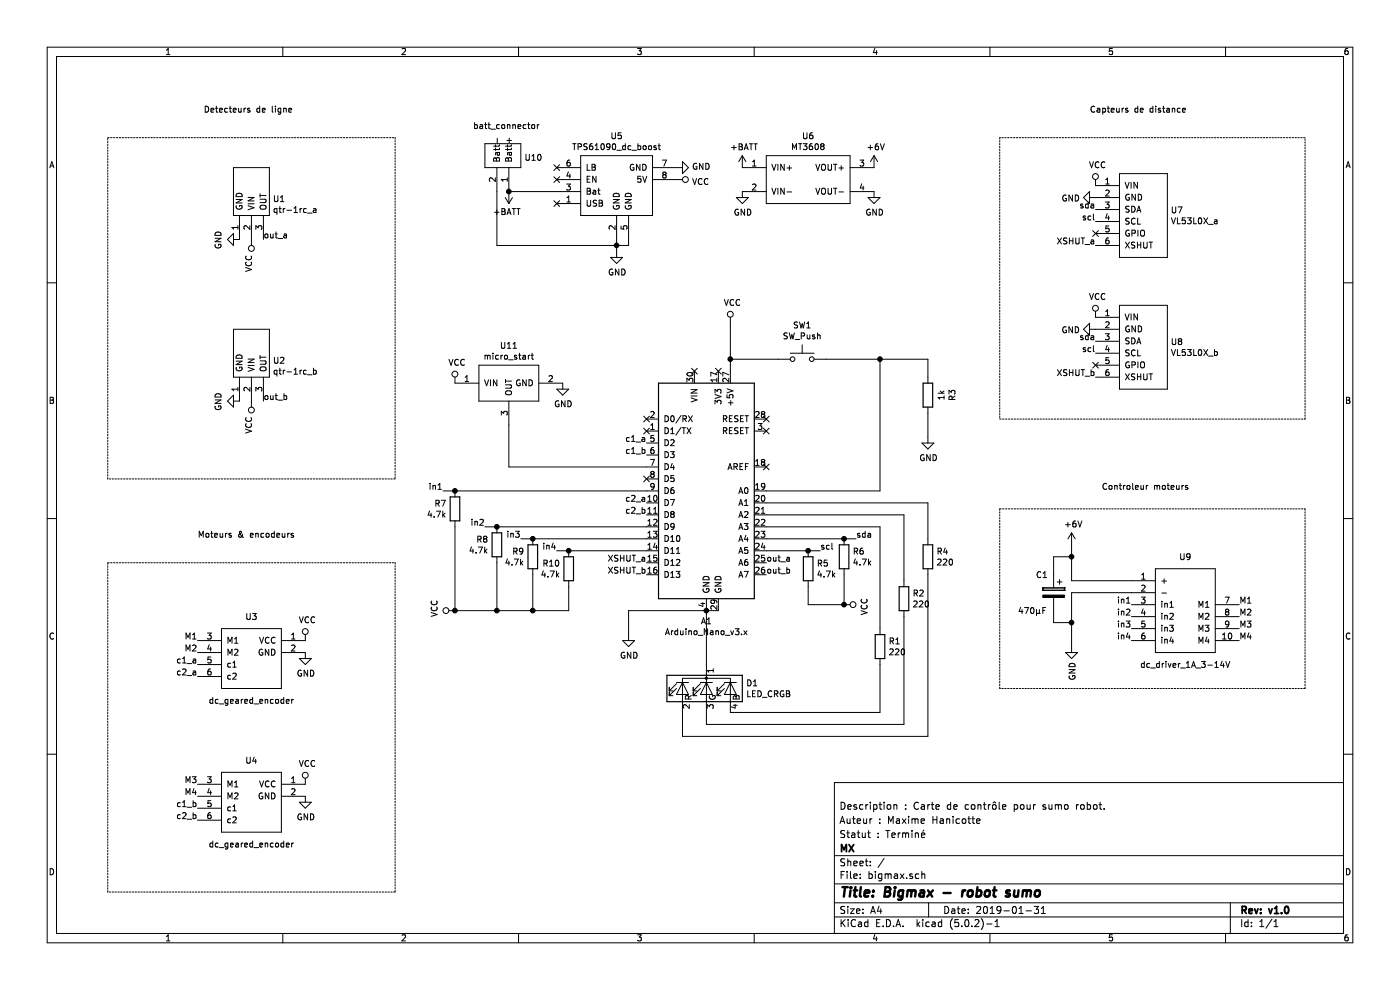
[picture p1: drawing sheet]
EESchema Schematic File Version 4
LIBS:bigmax-cache
EELAYER 26 0
EELAYER END
$Descr A4 11693 8268
encoding utf-8
Sheet 1 1
Title "Bigmax - robot sumo"
Date "2019-01-31"
Rev "v1.0"
Comp "MX"
Comment1 "Statut : Terminé"
Comment2 "Auteur : Maxime Hanicotte"
Comment3 "Description : Carte de contrôle pour sumo robot."
Comment4 ""
$EndDescr
$Comp
L bigmax:Arduino_Nano_v3.x A1
U 1 1
P 5900 4100
F 0 "A1" H 5900 3014 50  0000 C CNN
F 1 "Arduino_Nano_v3.x" H 5900 2923 50  0000 C CNN
F 2 "Modules:Arduino_Nano" H 6050 3150 50  0001 L CNN
F 3 "http://www.mouser.com/pdfdocs/Gravitech_Arduino_Nano3_0.pdf" H 5900 3100 50  0001 C CNN
	1    5900 4100
	1    0    0    -1  
$EndComp
$Comp
L bigmax:VL53L0X U7
U 1 1
P 9550 1800
F 0 "U7" H 9777 1846 50  0000 L CNN
F 1 "VL53L0X_a" H 9777 1755 50  0000 L CNN
F 2 "bigmax:vl53l0x" H 9450 1500 50  0001 C CNN
F 3 "" H 9450 1500 50  0001 C CNN
	1    9550 1800
	1    0    0    -1  
$EndComp
$Comp
L bigmax:VL53L0X U8
U 1 1
P 9550 2900
F 0 "U8" H 9777 2946 50  0000 L CNN
F 1 "VL53L0X_b" H 9777 2855 50  0000 L CNN
F 2 "bigmax:vl53l0x" H 9450 2600 50  0001 C CNN
F 3 "" H 9450 2600 50  0001 C CNN
	1    9550 2900
	1    0    0    -1  
$EndComp
$Comp
L bigmax:QTR-1RC U1
U 1 1
P 2100 1600
F 0 "U1" H 2278 1540 50  0000 L CNN
F 1 "qtr-1rc_a" H 2278 1449 50  0000 L CNN
F 2 "bigmax:qtr_1rc" H 2150 1550 50  0001 C CNN
F 3 "" H 2150 1550 50  0001 C CNN
	1    2100 1600
	1    0    0    -1  
$EndComp
$Comp
L bigmax:QTR-1RC U2
U 1 1
P 2100 2950
F 0 "U2" H 2278 2890 50  0000 L CNN
F 1 "qtr-1rc_b" H 2278 2799 50  0000 L CNN
F 2 "bigmax:qtr_1rc" H 2150 2900 50  0001 C CNN
F 3 "" H 2150 2900 50  0001 C CNN
	1    2100 2950
	1    0    0    -1  
$EndComp
$Comp
L bigmax:dc_driver_1A_3-14V U9
U 1 1
P 9900 5100
F 0 "U9" H 9900 5550 50  0000 C CNN
F 1 "dc_driver_1A_3-14V" H 9900 4650 50  0000 C CNN
F 2 "bigmax:MX1616" H 9850 5100 50  0001 C CNN
F 3 "" H 9850 5100 50  0001 C CNN
	1    9900 5100
	1    0    0    -1  
$EndComp
$Comp
L bigmax:dc_motor_encoder U3
U 1 1
P 2100 5500
F 0 "U3" H 2100 5850 50  0000 C CNN
F 1 "dc_geared_encoder" H 2100 5150 50  0000 C CNN
F 2 "bigmax:dc_geared_encoder" H 2100 5500 50  0001 C CNN
F 3 "" H 2100 5500 50  0001 C CNN
	1    2100 5500
	1    0    0    -1  
$EndComp
$Comp
L bigmax:dc_motor_encoder U4
U 1 1
P 2100 6700
F 0 "U4" H 2100 7050 50  0000 C CNN
F 1 "dc_geared_encoder" H 2100 6350 50  0000 C CNN
F 2 "bigmax:dc_geared_encoder" H 2100 6700 50  0001 C CNN
F 3 "" H 2100 6700 50  0001 C CNN
	1    2100 6700
	1    0    0    -1  
$EndComp
Wire Wire Line
	5900 5100 6000 5100
Text Label 7150 4500 0    50   ~ 0
sda
Text Label 6850 4600 0    50   ~ 0
scl
Text Label 5400 4700 2    50   ~ 0
XSHUT_a
Text Label 5400 4800 2    50   ~ 0
XSHUT_b
Text Label 6400 4700 0    50   ~ 0
out_a
Text Label 6400 4800 0    50   ~ 0
out_b
Text Label 5400 3700 2    50   ~ 0
c1_a
Text Label 5400 3800 2    50   ~ 0
c1_b
Text Label 3700 4100 2    50   ~ 0
in1
Text Label 4050 4400 2    50   ~ 0
in2
Text Label 4350 4500 2    50   ~ 0
in3
Text Label 4650 4600 2    50   ~ 0
in4
Text Label 5400 4200 2    50   ~ 0
c2_a
Text Label 5400 4300 2    50   ~ 0
c2_b
Wire Wire Line
	6400 4300 7550 4300
Wire Wire Line
	7550 4300 7550 4850
$Comp
L Device:R R4
U 1 1
P 7750 4650
F 0 "R4" H 7820 4696 50  0000 L CNN
F 1 "220" H 7820 4605 50  0000 L CNN
F 2 "Resistors_THT:R_Axial_DIN0207_L6.3mm_D2.5mm_P10.16mm_Horizontal" V 7680 4650 50  0001 C CNN
F 3 "~" H 7750 4650 50  0001 C CNN
	1    7750 4650
	1    0    0    -1  
$EndComp
$Comp
L Device:R R1
U 1 1
P 7350 5400
F 0 "R1" H 7420 5446 50  0000 L CNN
F 1 "220" H 7420 5355 50  0000 L CNN
F 2 "Resistors_THT:R_Axial_DIN0207_L6.3mm_D2.5mm_P10.16mm_Horizontal" V 7280 5400 50  0001 C CNN
F 3 "~" H 7350 5400 50  0001 C CNN
	1    7350 5400
	1    0    0    -1  
$EndComp
$Comp
L Device:R R2
U 1 1
P 7550 5000
F 0 "R2" H 7620 5046 50  0000 L CNN
F 1 "220" H 7620 4955 50  0000 L CNN
F 2 "Resistors_THT:R_Axial_DIN0207_L6.3mm_D2.5mm_P10.16mm_Horizontal" V 7480 5000 50  0001 C CNN
F 3 "~" H 7550 5000 50  0001 C CNN
	1    7550 5000
	1    0    0    -1  
$EndComp
Wire Wire Line
	7550 5150 7550 6050
Text Label 2200 2000 0    50   ~ 0
out_a
Text Label 2200 3350 0    50   ~ 0
out_b
$Comp
L power:VCC #PWR03
U 1 1
P 2100 2000
F 0 "#PWR03" H 2100 1850 50  0001 C CNN
F 1 "VCC" V 2118 2127 50  0000 L CNN
F 2 "" H 2100 2000 50  0001 C CNN
F 3 "" H 2100 2000 50  0001 C CNN
	1    2100 2000
	-1   0    0    1   
$EndComp
$Comp
L power:VCC #PWR04
U 1 1
P 2100 3350
F 0 "#PWR04" H 2100 3200 50  0001 C CNN
F 1 "VCC" V 2118 3477 50  0000 L CNN
F 2 "" H 2100 3350 50  0001 C CNN
F 3 "" H 2100 3350 50  0001 C CNN
	1    2100 3350
	-1   0    0    1   
$EndComp
$Comp
L power:GND #PWR01
U 1 1
P 2000 2000
F 0 "#PWR01" H 2000 1750 50  0001 C CNN
F 1 "GND" H 2005 1827 50  0000 C CNN
F 2 "" H 2000 2000 50  0001 C CNN
F 3 "" H 2000 2000 50  0001 C CNN
	1    2000 2000
	0    1    1    0   
$EndComp
$Comp
L power:GND #PWR02
U 1 1
P 2000 3350
F 0 "#PWR02" H 2000 3100 50  0001 C CNN
F 1 "GND" H 2005 3177 50  0000 C CNN
F 2 "" H 2000 3350 50  0001 C CNN
F 3 "" H 2000 3350 50  0001 C CNN
	1    2000 3350
	0    1    1    0   
$EndComp
Wire Wire Line
	6400 4400 7350 4400
Wire Wire Line
	7350 4400 7350 5250
Wire Wire Line
	7350 5550 7350 5950
Wire Wire Line
	7350 5950 6100 5950
Text Label 9150 1850 2    50   ~ 0
scl
Text Label 9150 1750 2    50   ~ 0
sda
Text Label 9150 2850 2    50   ~ 0
sda
Text Label 9150 2950 2    50   ~ 0
scl
Text Label 9150 2050 2    50   ~ 0
XSHUT_a
Text Label 9150 3150 2    50   ~ 0
XSHUT_b
$Comp
L power:GND #PWR024
U 1 1
P 9150 1650
F 0 "#PWR024" H 9150 1400 50  0001 C CNN
F 1 "GND" V 9155 1522 50  0000 R CNN
F 2 "" H 9150 1650 50  0001 C CNN
F 3 "" H 9150 1650 50  0001 C CNN
	1    9150 1650
	0    1    1    0   
$EndComp
$Comp
L power:GND #PWR026
U 1 1
P 9150 2750
F 0 "#PWR026" H 9150 2500 50  0001 C CNN
F 1 "GND" V 9155 2622 50  0000 R CNN
F 2 "" H 9150 2750 50  0001 C CNN
F 3 "" H 9150 2750 50  0001 C CNN
	1    9150 2750
	0    1    1    0   
$EndComp
$Comp
L power:VCC #PWR025
U 1 1
P 9150 2650
F 0 "#PWR025" H 9150 2500 50  0001 C CNN
F 1 "VCC" H 9167 2823 50  0000 C CNN
F 2 "" H 9150 2650 50  0001 C CNN
F 3 "" H 9150 2650 50  0001 C CNN
	1    9150 2650
	1    0    0    -1  
$EndComp
$Comp
L power:VCC #PWR023
U 1 1
P 9150 1550
F 0 "#PWR023" H 9150 1400 50  0001 C CNN
F 1 "VCC" H 9167 1723 50  0000 C CNN
F 2 "" H 9150 1550 50  0001 C CNN
F 3 "" H 9150 1550 50  0001 C CNN
	1    9150 1550
	1    0    0    -1  
$EndComp
Text Label 9450 5050 2    50   ~ 0
in1
Text Label 9450 5150 2    50   ~ 0
in2
Text Label 9450 5250 2    50   ~ 0
in3
Text Label 9450 5350 2    50   ~ 0
in4
Text Label 10350 5050 0    50   ~ 0
M1
Text Label 10350 5150 0    50   ~ 0
M2
Text Label 10350 5250 0    50   ~ 0
M3
Text Label 10350 5350 0    50   ~ 0
M4
$Comp
L power:GND #PWR022
U 1 1
P 8950 5400
F 0 "#PWR022" H 8950 5150 50  0001 C CNN
F 1 "GND" V 8955 5272 50  0000 R CNN
F 2 "" H 8950 5400 50  0001 C CNN
F 3 "" H 8950 5400 50  0001 C CNN
	1    8950 5400
	1    0    0    -1  
$EndComp
Text Label 1650 5350 2    50   ~ 0
M1
Text Label 1650 5450 2    50   ~ 0
M2
Text Label 1650 5550 2    50   ~ 0
c1_a
Text Label 1650 5650 2    50   ~ 0
c2_a
Text Label 1650 6550 2    50   ~ 0
M3
Text Label 1650 6650 2    50   ~ 0
M4
Text Label 1650 6750 2    50   ~ 0
c1_b
Text Label 1650 6850 2    50   ~ 0
c2_b
$Comp
L power:GND #PWR06
U 1 1
P 2550 5450
F 0 "#PWR06" H 2550 5200 50  0001 C CNN
F 1 "GND" H 2555 5277 50  0000 C CNN
F 2 "" H 2550 5450 50  0001 C CNN
F 3 "" H 2550 5450 50  0001 C CNN
	1    2550 5450
	1    0    0    -1  
$EndComp
$Comp
L power:GND #PWR08
U 1 1
P 2550 6650
F 0 "#PWR08" H 2550 6400 50  0001 C CNN
F 1 "GND" H 2555 6477 50  0000 C CNN
F 2 "" H 2550 6650 50  0001 C CNN
F 3 "" H 2550 6650 50  0001 C CNN
	1    2550 6650
	1    0    0    -1  
$EndComp
$Comp
L power:VCC #PWR05
U 1 1
P 2550 5350
F 0 "#PWR05" H 2550 5200 50  0001 C CNN
F 1 "VCC" H 2567 5523 50  0000 C CNN
F 2 "" H 2550 5350 50  0001 C CNN
F 3 "" H 2550 5350 50  0001 C CNN
	1    2550 5350
	1    0    0    -1  
$EndComp
$Comp
L power:VCC #PWR07
U 1 1
P 2550 6550
F 0 "#PWR07" H 2550 6400 50  0001 C CNN
F 1 "VCC" H 2567 6723 50  0000 C CNN
F 2 "" H 2550 6550 50  0001 C CNN
F 3 "" H 2550 6550 50  0001 C CNN
	1    2550 6550
	1    0    0    -1  
$EndComp
Wire Notes Line
	8350 1150 8350 3500
Wire Notes Line
	8350 3500 10900 3500
Wire Notes Line
	10900 3500 10900 1150
Wire Notes Line
	10900 1150 8350 1150
Wire Notes Line
	10900 5750 8350 5750
Wire Notes Line
	8350 5750 8350 4250
Wire Notes Line
	8350 4250 10900 4250
Wire Notes Line
	10900 4250 10900 5750
Wire Notes Line
	900  4700 3300 4700
Wire Notes Line
	3300 4700 3300 7450
Wire Notes Line
	3300 7450 900  7450
Wire Notes Line
	900  7450 900  4700
Wire Notes Line
	3300 4000 900  4000
Wire Notes Line
	900  4000 900  1150
Wire Notes Line
	900  1150 3300 1150
Text Notes 9200 4100 0    50   ~ 0
Controleur moteurs
Text Notes 9100 950  0    50   ~ 0
Capteurs de distance
Text Notes 1700 950  0    50   ~ 0
Detecteurs de ligne
Text Notes 1650 4500 0    50   ~ 0
Moteurs & encodeurs
Wire Wire Line
	7550 6050 5900 6050
Wire Wire Line
	5900 6050 5900 5950
Wire Wire Line
	5900 5550 5900 5100
Connection ~ 5900 5100
$Comp
L power:GND #PWR020
U 1 1
P 7750 3650
F 0 "#PWR020" H 7750 3400 50  0001 C CNN
F 1 "GND" H 7755 3477 50  0000 C CNN
F 2 "" H 7750 3650 50  0001 C CNN
F 3 "" H 7750 3650 50  0001 C CNN
	1    7750 3650
	1    0    0    -1  
$EndComp
$Comp
L Device:R R3
U 1 1
P 7750 3300
F 0 "R3" V 7543 3300 50  0000 C CNN
F 1 "1k" V 7634 3300 50  0000 C CNN
F 2 "Resistors_THT:R_Axial_DIN0207_L6.3mm_D2.5mm_P10.16mm_Horizontal" V 7680 3300 50  0001 C CNN
F 3 "~" H 7750 3300 50  0001 C CNN
	1    7750 3300
	-1   0    0    1   
$EndComp
$Comp
L bigmax:TPS61090_dc_boost U5
U 1 1
P 5150 1550
F 0 "U5" H 5150 1965 50  0000 C CNN
F 1 "TPS61090_dc_boost" H 5150 1874 50  0000 C CNN
F 2 "bigmax:dc_boost_500C" V 5000 1350 50  0001 C CNN
F 3 "" V 5000 1350 50  0001 C CNN
	1    5150 1550
	1    0    0    -1  
$EndComp
$Comp
L bigmax:MT3608 U6
U 1 1
P 6750 1500
F 0 "U6" H 6750 1865 50  0000 C CNN
F 1 "MT3608" H 6750 1774 50  0000 C CNN
F 2 "bigmax:MT3608" H 6750 1500 50  0001 C CNN
F 3 "" H 6750 1500 50  0001 C CNN
	1    6750 1500
	1    0    0    -1  
$EndComp
Wire Wire Line
	5700 5950 5700 6150
Wire Wire Line
	5700 6150 7750 6150
Wire Wire Line
	7750 6150 7750 4800
Wire Wire Line
	7750 4500 7750 4200
Wire Wire Line
	6400 4200 7750 4200
Wire Wire Line
	6100 2700 6100 3000
$Comp
L power:VCC #PWR014
U 1 1
P 6100 2700
F 0 "#PWR014" H 6100 2550 50  0001 C CNN
F 1 "VCC" H 6117 2873 50  0000 C CNN
F 2 "" H 6100 2700 50  0001 C CNN
F 3 "" H 6100 2700 50  0001 C CNN
	1    6100 2700
	1    0    0    -1  
$EndComp
Wire Wire Line
	6500 3000 6100 3000
Connection ~ 6100 3000
Wire Wire Line
	6100 3000 6100 3100
Wire Wire Line
	7750 3000 7750 3150
Wire Wire Line
	7750 3450 7750 3650
$Comp
L power:GND #PWR019
U 1 1
P 7300 1600
F 0 "#PWR019" H 7300 1350 50  0001 C CNN
F 1 "GND" H 7305 1427 50  0000 C CNN
F 2 "" H 7300 1600 50  0001 C CNN
F 3 "" H 7300 1600 50  0001 C CNN
	1    7300 1600
	1    0    0    -1  
$EndComp
$Comp
L power:GND #PWR016
U 1 1
P 6200 1600
F 0 "#PWR016" H 6200 1350 50  0001 C CNN
F 1 "GND" H 6205 1427 50  0000 C CNN
F 2 "" H 6200 1600 50  0001 C CNN
F 3 "" H 6200 1600 50  0001 C CNN
	1    6200 1600
	1    0    0    -1  
$EndComp
$Comp
L power:+6V #PWR018
U 1 1
P 7300 1400
F 0 "#PWR018" H 7300 1250 50  0001 C CNN
F 1 "+6V" H 7315 1573 50  0000 C CNN
F 2 "" H 7300 1400 50  0001 C CNN
F 3 "" H 7300 1400 50  0001 C CNN
	1    7300 1400
	1    0    0    -1  
$EndComp
$Comp
L power:VCC #PWR013
U 1 1
P 5650 1500
F 0 "#PWR013" H 5650 1350 50  0001 C CNN
F 1 "VCC" V 5667 1628 50  0000 L CNN
F 2 "" H 5650 1500 50  0001 C CNN
F 3 "" H 5650 1500 50  0001 C CNN
	1    5650 1500
	0    1    1    0   
$EndComp
$Comp
L power:GND #PWR012
U 1 1
P 5650 1400
F 0 "#PWR012" H 5650 1150 50  0001 C CNN
F 1 "GND" V 5655 1272 50  0000 R CNN
F 2 "" H 5650 1400 50  0001 C CNN
F 3 "" H 5650 1400 50  0001 C CNN
	1    5650 1400
	0    -1   -1   0   
$EndComp
$Comp
L power:GND #PWR011
U 1 1
P 5150 2100
F 0 "#PWR011" H 5150 1850 50  0001 C CNN
F 1 "GND" H 5155 1927 50  0000 C CNN
F 2 "" H 5150 2100 50  0001 C CNN
F 3 "" H 5150 2100 50  0001 C CNN
	1    5150 2100
	1    0    0    -1  
$EndComp
NoConn ~ 5400 4000
NoConn ~ 5400 3600
NoConn ~ 5400 3500
NoConn ~ 6400 3900
NoConn ~ 6400 3600
NoConn ~ 6400 3500
NoConn ~ 6000 3100
NoConn ~ 5800 3100
$Comp
L power:+6V #PWR021
U 1 1
P 8950 4550
F 0 "#PWR021" H 8950 4400 50  0001 C CNN
F 1 "+6V" H 8965 4723 50  0000 C CNN
F 2 "" H 8950 4550 50  0001 C CNN
F 3 "" H 8950 4550 50  0001 C CNN
	1    8950 4550
	1    0    0    -1  
$EndComp
NoConn ~ 4650 1400
NoConn ~ 4650 1500
NoConn ~ 4650 1700
NoConn ~ 9150 1950
NoConn ~ 9150 3050
Wire Wire Line
	6900 3000 7350 3000
Wire Wire Line
	6400 4100 7350 4100
Wire Wire Line
	7350 4100 7350 3000
Connection ~ 7350 3000
Wire Wire Line
	7350 3000 7750 3000
$Comp
L Device:LED_CRGB D1
U 1 1
P 5900 5750
F 0 "D1" V 5854 5420 50  0000 R CNN
F 1 "LED_CRGB" V 5945 5420 50  0000 R CNN
F 2 "LEDs:LED_D5.0mm-4" H 5900 5700 50  0001 C CNN
F 3 "~" H 5900 5700 50  0001 C CNN
	1    5900 5750
	0    -1   1    0   
$EndComp
$Comp
L Switch:SW_Push SW1
U 1 1
P 6700 3000
F 0 "SW1" H 6700 3285 50  0000 C CNN
F 1 "SW_Push" H 6700 3194 50  0000 C CNN
F 2 "Buttons_Switches_THT:SW_PUSH_6mm" H 6700 3200 50  0001 C CNN
F 3 "" H 6700 3200 50  0001 C CNN
	1    6700 3000
	1    0    0    -1  
$EndComp
$Comp
L power:+BATT #PWR09
U 1 1
P 4250 1600
F 0 "#PWR09" H 4250 1450 50  0001 C CNN
F 1 "+BATT" H 4265 1773 50  0000 C CNN
F 2 "" H 4250 1600 50  0001 C CNN
F 3 "" H 4250 1600 50  0001 C CNN
	1    4250 1600
	-1   0    0    1   
$EndComp
Wire Wire Line
	5250 2050 5250 2000
Wire Wire Line
	5150 2100 5150 2050
Connection ~ 5150 2050
Wire Wire Line
	5150 2050 5250 2050
Wire Wire Line
	5150 2000 5150 2050
$Comp
L Device:R R6
U 1 1
P 7050 4650
F 0 "R6" H 7120 4696 50  0000 L CNN
F 1 "4.7k" H 7120 4605 50  0000 L CNN
F 2 "Resistors_THT:R_Axial_DIN0207_L6.3mm_D2.5mm_P10.16mm_Horizontal" V 6980 4650 50  0001 C CNN
F 3 "~" H 7050 4650 50  0001 C CNN
	1    7050 4650
	1    0    0    -1  
$EndComp
$Comp
L Device:R R5
U 1 1
P 6750 4750
F 0 "R5" H 6820 4796 50  0000 L CNN
F 1 "4.7k" H 6820 4705 50  0000 L CNN
F 2 "Resistors_THT:R_Axial_DIN0207_L6.3mm_D2.5mm_P10.16mm_Horizontal" V 6680 4750 50  0001 C CNN
F 3 "~" H 6750 4750 50  0001 C CNN
	1    6750 4750
	1    0    0    -1  
$EndComp
$Comp
L power:VCC #PWR017
U 1 1
P 7050 5050
F 0 "#PWR017" H 7050 4900 50  0001 C CNN
F 1 "VCC" H 7067 5223 50  0000 C CNN
F 2 "" H 7050 5050 50  0001 C CNN
F 3 "" H 7050 5050 50  0001 C CNN
	1    7050 5050
	0    1    1    0   
$EndComp
$Comp
L bigmax:batt_connector U10
U 1 1
P 4200 1300
F 0 "U10" V 4215 1478 50  0000 L CNN
F 1 "batt_connector" V 3950 1050 50  0000 L CNN
F 2 "bigmax:batt_connector" H 4150 1350 50  0001 C CNN
F 3 "" H 4150 1350 50  0001 C CNN
	1    4200 1300
	0    1    1    0   
$EndComp
Wire Wire Line
	4250 1600 4650 1600
Wire Wire Line
	4150 1600 4150 2050
Wire Wire Line
	4150 2050 5150 2050
Connection ~ 4250 1600
$Comp
L power:+BATT #PWR015
U 1 1
P 6200 1400
F 0 "#PWR015" H 6200 1250 50  0001 C CNN
F 1 "+BATT" H 6215 1573 50  0000 C CNN
F 2 "" H 6200 1400 50  0001 C CNN
F 3 "" H 6200 1400 50  0001 C CNN
	1    6200 1400
	1    0    0    -1  
$EndComp
$Comp
L Device:R R7
U 1 1
P 3800 4250
F 0 "R7" H 3870 4296 50  0000 L CNN
F 1 "4.7k" H 3870 4205 50  0000 L CNN
F 2 "Resistors_THT:R_Axial_DIN0207_L6.3mm_D2.5mm_P10.16mm_Horizontal" V 3730 4250 50  0001 C CNN
F 3 "~" H 3800 4250 50  0001 C CNN
	1    3800 4250
	-1   0    0    -1  
$EndComp
$Comp
L Device:R R10
U 1 1
P 4750 4750
F 0 "R10" H 4820 4796 50  0000 L CNN
F 1 "4.7k" H 4820 4705 50  0000 L CNN
F 2 "Resistors_THT:R_Axial_DIN0207_L6.3mm_D2.5mm_P10.16mm_Horizontal" V 4680 4750 50  0001 C CNN
F 3 "~" H 4750 4750 50  0001 C CNN
	1    4750 4750
	-1   0    0    -1  
$EndComp
$Comp
L Device:R R9
U 1 1
P 4450 4650
F 0 "R9" H 4520 4696 50  0000 L CNN
F 1 "4.7k" H 4520 4605 50  0000 L CNN
F 2 "Resistors_THT:R_Axial_DIN0207_L6.3mm_D2.5mm_P10.16mm_Horizontal" V 4380 4650 50  0001 C CNN
F 3 "~" H 4450 4650 50  0001 C CNN
	1    4450 4650
	-1   0    0    -1  
$EndComp
$Comp
L Device:R R8
U 1 1
P 4150 4550
F 0 "R8" H 4220 4596 50  0000 L CNN
F 1 "4.7k" H 4220 4505 50  0000 L CNN
F 2 "Resistors_THT:R_Axial_DIN0207_L6.3mm_D2.5mm_P10.16mm_Horizontal" V 4080 4550 50  0001 C CNN
F 3 "~" H 4150 4550 50  0001 C CNN
	1    4150 4550
	-1   0    0    -1  
$EndComp
Wire Wire Line
	5400 4600 4750 4600
Wire Wire Line
	5400 4500 4450 4500
Wire Wire Line
	5400 4400 4150 4400
Connection ~ 4750 4600
Wire Wire Line
	4450 4500 4350 4500
Connection ~ 4450 4500
Wire Wire Line
	4150 4400 4050 4400
Connection ~ 4150 4400
Wire Wire Line
	3700 4100 3800 4100
Wire Wire Line
	3800 4100 5400 4100
Wire Notes Line
	3300 1150 3300 4000
Connection ~ 3800 4100
Wire Wire Line
	4750 4900 4750 5100
Wire Wire Line
	3800 5100 4150 5100
Wire Wire Line
	3800 4400 3800 5100
Wire Wire Line
	4150 4700 4150 5100
Connection ~ 4150 5100
Wire Wire Line
	4150 5100 4450 5100
Wire Wire Line
	4450 4800 4450 5100
Connection ~ 4450 5100
Wire Wire Line
	4450 5100 4750 5100
Wire Wire Line
	6750 4600 6850 4600
Wire Wire Line
	6400 4500 7050 4500
Connection ~ 6750 4600
Wire Wire Line
	6400 4600 6750 4600
Wire Wire Line
	7050 4800 7050 5050
Wire Wire Line
	6750 4900 6750 5050
Wire Wire Line
	6750 5050 7050 5050
Connection ~ 7050 5050
Wire Wire Line
	4650 4600 4750 4600
Wire Wire Line
	7050 4500 7150 4500
Connection ~ 7050 4500
Wire Wire Line
	9450 4850 8950 4850
Wire Wire Line
	9450 4950 8950 4950
Wire Wire Line
	8950 4950 8950 5200
Wire Wire Line
	8950 4850 8950 4650
$Comp
L Device:CP C1
U 1 1
P 8800 4950
F 0 "C1" H 8950 5100 50  0000 R CNN
F 1 "470µF" H 9100 4800 50  0000 R CNN
F 2 "Capacitors_THT:CP_Radial_D10.0mm_P5.00mm" H 8838 4800 50  0001 C CNN
F 3 "~" H 8800 4950 50  0001 C CNN
	1    8800 4950
	-1   0    0    -1  
$EndComp
Wire Wire Line
	8800 4800 8800 4650
Wire Wire Line
	8800 4650 8950 4650
Connection ~ 8950 4650
Wire Wire Line
	8950 4650 8950 4550
Wire Wire Line
	8800 5100 8800 5200
Wire Wire Line
	8800 5200 8950 5200
Connection ~ 8950 5200
Wire Wire Line
	8950 5200 8950 5400
$Comp
L power:VCC #PWR0101
U 1 1
P 3800 5100
F 0 "#PWR0101" H 3800 4950 50  0001 C CNN
F 1 "VCC" H 3817 5273 50  0000 C CNN
F 2 "" H 3800 5100 50  0001 C CNN
F 3 "" H 3800 5100 50  0001 C CNN
	1    3800 5100
	0    -1   -1   0   
$EndComp
Connection ~ 3800 5100
Wire Wire Line
	5900 5100 5250 5100
Wire Wire Line
	5250 5100 5250 5300
$Comp
L power:GND #PWR0102
U 1 1
P 5250 5300
F 0 "#PWR0102" H 5250 5050 50  0001 C CNN
F 1 "GND" H 5255 5127 50  0000 C CNN
F 2 "" H 5250 5300 50  0001 C CNN
F 3 "" H 5250 5300 50  0001 C CNN
	1    5250 5300
	1    0    0    -1  
$EndComp
$Comp
L bigmax:micro_start U11
U 1 1
P 4250 3200
F 0 "U11" H 4250 3515 50  0000 C CNN
F 1 "micro_start" H 4250 3424 50  0000 C CNN
F 2 "bigmax:micro_start" H 4250 3200 50  0001 C CNN
F 3 "" H 4250 3200 50  0001 C CNN
	1    4250 3200
	1    0    0    -1  
$EndComp
$Comp
L power:VCC #PWR010
U 1 1
P 3800 3200
F 0 "#PWR010" H 3800 3050 50  0001 C CNN
F 1 "VCC" H 3817 3373 50  0000 C CNN
F 2 "" H 3800 3200 50  0001 C CNN
F 3 "" H 3800 3200 50  0001 C CNN
	1    3800 3200
	1    0    0    -1  
$EndComp
$Comp
L power:GND #PWR027
U 1 1
P 4700 3200
F 0 "#PWR027" H 4700 2950 50  0001 C CNN
F 1 "GND" H 4705 3027 50  0000 C CNN
F 2 "" H 4700 3200 50  0001 C CNN
F 3 "" H 4700 3200 50  0001 C CNN
	1    4700 3200
	1    0    0    -1  
$EndComp
Wire Wire Line
	5400 3900 4250 3900
Wire Wire Line
	4250 3900 4250 3550
$EndSCHEMATC
